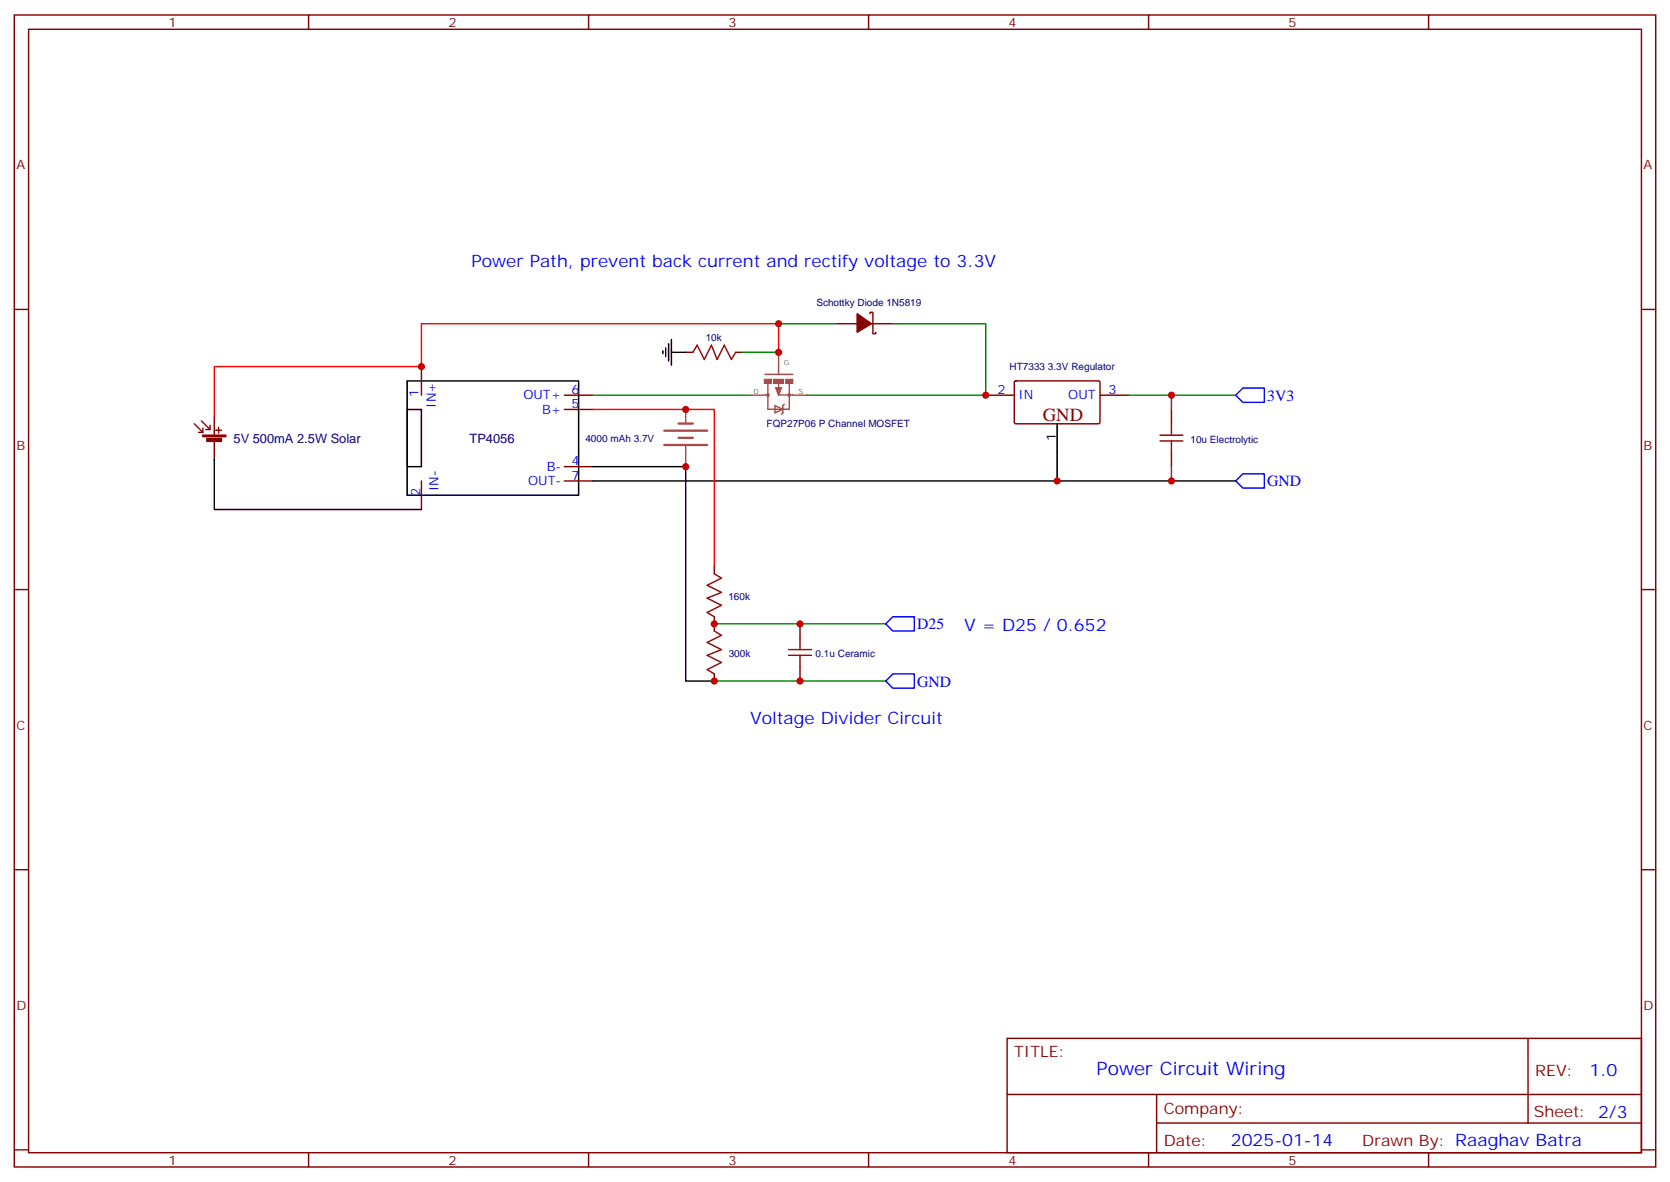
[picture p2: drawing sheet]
<svg xmlns="http://www.w3.org/2000/svg" width="412mm" height="292mm" viewBox="0 0 412 292" stroke-linecap="round" stroke-linejoin="round" font-family="sans-serif">
<g fill="none" stroke="#870000" stroke-width=".35">
<path d="M3.5 3.7h405.4v284.3h-405.4zM7.1 7.2h398.2v277.3h-398.2zM76.2 3.7v3.5M145.3 3.7v3.5M214.5 3.7v3.5M283.6 3.7v3.5M352.8 3.7v3.5M3.5 76.4h3.6M206.4 79.9h5.3M214.8 77.4v-.3h.7v5.3h.8v-.4M215.2 79.9h5.3M405.3 76.4h3.6"/>
<path d="M104.1 90.5v7M139.3 97.5h7.1M169.3 87h1.8M181.7 87h1.7M243.4 97.5h7.1M250.5 94.2l.3-.2 20.7 .1 .1 .3v10l-.3 .2-20.7-.1-.1-.3zM271.6 97.5h7.1M104.1 118.7v7.1M139.3 115.2h7.1M139.3 101.1h7.1M139.3 118.7h7.1M289.3 101.1v3.5"/>
<path d="M289.3 111.7v3.5M176.4 139.9v1.7M3.5 145.5h3.6M176.4 152.2v3.6M197.6 154v3.5M405.3 145.5h3.6M176.4 166.3v1.8M197.6 164.6v3.5M3.5 214.7h3.6M405.3 214.7h3.6M248.7 256.3h156.6v28.2h-156.6zM377.3 256.3v20.9"/>
<path d="M248.7 270.1h156.5M285.6 277.2h119.6M285.6 270.1v14.2M3.5 283.8h3.6M76.2 284.5v3.5M145.3 284.5v3.5M214.5 284.5v3.5M283.6 284.5v3.5M352.8 284.5v3.5M405.3 283.8h3.6"/>
</g>
<g fill="#850000" stroke="#850000" stroke-width=".35">
<path d="M50.1 107.4h5.6v.4h-5.6z"/>
<path d="M51.1 108.2h3.6v.7h-3.6z"/>
</g>
<path d="M48 104.6l2.1 2.1M49.7 103.9l2.2 2.1M50.1 105.7v1h-1.1M51.9 105v1h-1.1M52.9 102.8v4.6M52.9 108.8v4.6M53.3 106.2h1.4M54 105.5v1.4" fill="none" stroke="#850000" stroke-width=".35"/>
<path d="M100.5 94h42.4v28.2h-42.4zM163.7 86.6v.7M164.4 85.9v2.1M165.1 84.8v4.3M165.8 87h3.5M165.8 83.8v6.3M52.9 113.4v12.4h51.2M100.5 101.1h3.6v14.1h-3.6zM146.4 115.2h22.9v52.9h7.1M261.1 104.6v14.1h-114.7M261.1 118.7h44.1" fill="none" stroke="#000" stroke-width=".35"/>
<path d="M192.3 87v-7.1h-88.2v10.6h-51.2v12.3M146.4 101.1h30v38.8" fill="none" stroke="#f00" stroke-width=".35"/>
<g fill="none" stroke="#a64a4a" stroke-width=".56">
<path d="M189.6 97.7l.2-.2-.2-.2-.2 .2 .2 .2M164 109.8h10.6M164 106.3h10.6M167.6 108.1h3.5M167.6 104.5h3.5"/>
<circle cx="194.9" cy="97.5" r=".18"/>
</g>
<g fill="none" stroke="#a64a4a" stroke-width=".35">
<path d="M185.2 97.5h3.5M188.7 97.5h.9M188.9 92.4h6.9M191.6 95.7h1.4l-.7 1.8zM192.3 97.5h3.5M192.3 87v5.2M192.3 94.7v1.2M193.7 99.8l-.4 .3v1.8l-.3 .3M194.9 94.7v6.3h-5.3v-6.3M195.8 97.5h3.5M169.3 101.1v3.4M169.3 110.2v1.4"/>
<path d="M169.3 111.7v3.5M191.4 100.1l1.9 .9-1.9 .9z"/>
</g>
<path d="M192.6 95.9l-.3 1.2-.4-1.2h.4v.4" fill="none" stroke="#a64a4a" stroke-width=".42"/>
<g fill="#a64a4a" stroke="#a64a4a" stroke-width=".25">
<path d="M194 93.6h1.8v1.1h-1.8z"/>
<path d="M188.7 93.6h1.8v1.1h-1.8z"/>
<path d="M191 93.6h2.5v1.1h-2.5z"/>
</g>
<path d="M192.3 79.9h14.1M220.5 79.9h22.9v17.6h-44.1M146.4 97.5h38.8M183.4 87h8.9M278.7 97.5h26.5M289.3 97.5v3.6M289.3 115.2v3.5M176.4 154h42.3M176.4 168.1h42.3" fill="none" stroke="#008700" stroke-width=".35"/>
<path d="M171.1 87l1.1-1.8 1.7 3.5 1.8-3.5 1.4 3.5 1.8-3.5 1.7 3.5 1.1-1.7M286.5 108.8h5.6M286.5 107.4h5.6M289.3 104.6v2.8M289.3 108.8v2.9M176.4 141.6l1.8 1.1-3.6 1.8 3.6 1.7-3.6 1.4 3.6 1.8-3.6 1.8 1.8 1M176.4 155.8l1.8 1-3.6 1.8 3.6 1.7-3.6 1.4 3.6 1.8-3.6 1.8 1.8 1M197.6 157.5v2.8M194.7 161.7h5.7M194.7 160.3h5.7M197.6 161.7v2.9" fill="none" stroke="#a10000" stroke-width=".35"/>
<path d="M211.7 77.4l3.5 2.5-3.5 2.1z" fill="#870000" stroke="#870000" stroke-width=".35"/>
<path d="M305.2 97.5l1.7-1.7h5.3v3.5h-5.3zM305.2 118.7l1.7-1.8h5.3v3.6h-5.3zM218.7 154l1.8-1.8h5.3v3.6h-5.3zM218.7 168.1l1.8-1.8h5.3v3.6h-5.3z" fill="none" stroke="#00f" stroke-width=".35"/>
<g fill="#c00">
<circle cx="104.1" cy="90.5" r=".88"/>
<circle cx="192.3" cy="79.9" r=".88"/>
<circle cx="243.4" cy="97.5" r=".88"/>
<circle cx="261.1" cy="118.7" r=".88"/>
<circle cx="176.4" cy="154" r=".88"/>
<circle cx="176.4" cy="168.1" r=".88"/>
<circle cx="197.6" cy="168.1" r=".88"/>
<circle cx="197.6" cy="154" r=".88"/>
<circle cx="289.3" cy="97.5" r=".88"/>
<circle cx="289.3" cy="118.7" r=".88"/>
<circle cx="192.3" cy="87" r=".88"/>
<circle cx="169.3" cy="115.2" r=".88"/>
<circle cx="169.3" cy="101.1" r=".88"/>
</g>
<text font-size="4.6" fill="#800" x="257.5" y="103.9">GND</text>
<text font-size="4.6" fill="#00f" x="270.8" y="265.3">Power Circuit Wiring</text>
<g font-size="4.2" fill="#00f">
<text x="116.4" y="65.8">Power Path, prevent back current and rectify voltage to 3.3V</text>
<text x="238.1" y="155.8">V = D25 / 0.652</text>
<text x="185.2" y="178.7">Voltage Divider Circuit</text>
<text x="392.5" y="265.6">1.0</text>
<text x="304" y="282.9">2025-01-14</text>
</g>
<g font-size="3.9" fill="#00f">
<text x="312.9" y="98.9">3V3</text>
<text x="312.9" y="120.1">GND</text>
<text x="226.5" y="155.3">D25</text>
<text x="226.5" y="169.5">GND</text>
</g>
<g font-size="3.9" fill="#800">
<text x="250.5" y="260.9">TITLE:</text>
<text x="379.1" y="265.6">REV:</text>
<text x="287.4" y="275.1">Company:</text>
<text x="378.7" y="275.7">Sheet: 2/3</text>
<text x="287.4" y="282.8">Date:</text>
<text x="336.4" y="282.8">Drawn By: Raaghav Batra</text>
</g>
<g font-size="3.2" fill="#800">
<text x="41.6" y="6.7">1</text>
<text x="110.8" y="6.7">2</text>
<text x="179.9" y="6.7">3</text>
<text x="249.1" y="6.7">4</text>
<text x="318.2" y="6.7">5</text>
<text x="4.1" y="41.8">A</text>
<text x="405.9" y="41.8">A</text>
<text x="4.1" y="110.9">B</text>
<text x="405.9" y="110.9">B</text>
<text x="4.1" y="180.1">C</text>
<text x="405.9" y="180.1">C</text>
<text x="4.1" y="249.2">D</text>
<text x="405.9" y="249.2">D</text>
<text x="41.6" y="287.5">1</text>
<text x="110.8" y="287.5">2</text>
<text x="179.9" y="287.5">3</text>
<text x="249.1" y="287.5">4</text>
<text x="318.2" y="287.5">5</text>
</g>
<g font-size="3.2" fill="#00f">
<text x="103.4" y="97.9" transform="rotate(-90 103.4 97.9)">1</text>
<text x="107.6" y="100.7" transform="rotate(-90 107.6 100.7)">IN+</text>
<text x="129.3" y="98.6">OUT+</text>
<text x="141.1" y="100.7">5</text>
<text x="141.1" y="97.2">6</text>
<text x="246.3" y="97.2">2</text>
<text x="251.5" y="98.6">IN</text>
<text x="263.8" y="98.6">OUT</text>
<text x="273.8" y="97.2">3</text>
<text x="133.9" y="102.1">B+</text>
<text x="130.4" y="119.8">OUT-</text>
<text x="135" y="116.2">B-</text>
<text x="141.1" y="114.8">4</text>
<text x="141.1" y="118.4">7</text>
<text x="103.7" y="122.5" transform="rotate(-90 103.7 122.5)">2</text>
<text x="108.3" y="121.2" transform="rotate(-90 108.3 121.2)">IN-</text>
</g>
<g font-size="3.2" fill="#000080">
<text x="57.7" y="109.3">5V 500mA 2.5W Solar</text>
<text x="115.9" y="109.3">TP4056</text>
</g>
<text font-size="3.2" x="260.7" y="108.7" transform="rotate(-90 260.7 108.7)">1</text>
<g font-size="2.5" fill="#000080">
<text x="201.6" y="75.5">Schottky Diode 1N5819</text>
<text x="174.3" y="84.1">10k</text>
<text x="249.3" y="91.4">HT7333 3.3V Regulator</text>
<text x="189.3" y="105.5">FQP27P06 P Channel MOSFET</text>
<text x="144.6" y="109">4000 mAh 3.7V</text>
<text x="294" y="109.3">10u Electrolytic</text>
<text x="179.9" y="148.1">160k</text>
<text x="179.9" y="162.2">300k</text>
<text x="201.4" y="162.2">0.1u Ceramic</text>
</g>
<g font-size="1.8" fill="#4ba54b">
<text x="193.6" y="90.2">G</text>
<text x="186.1" y="97.2">D</text>
<text x="197.2" y="97.2">S</text>
</g>
</svg>
